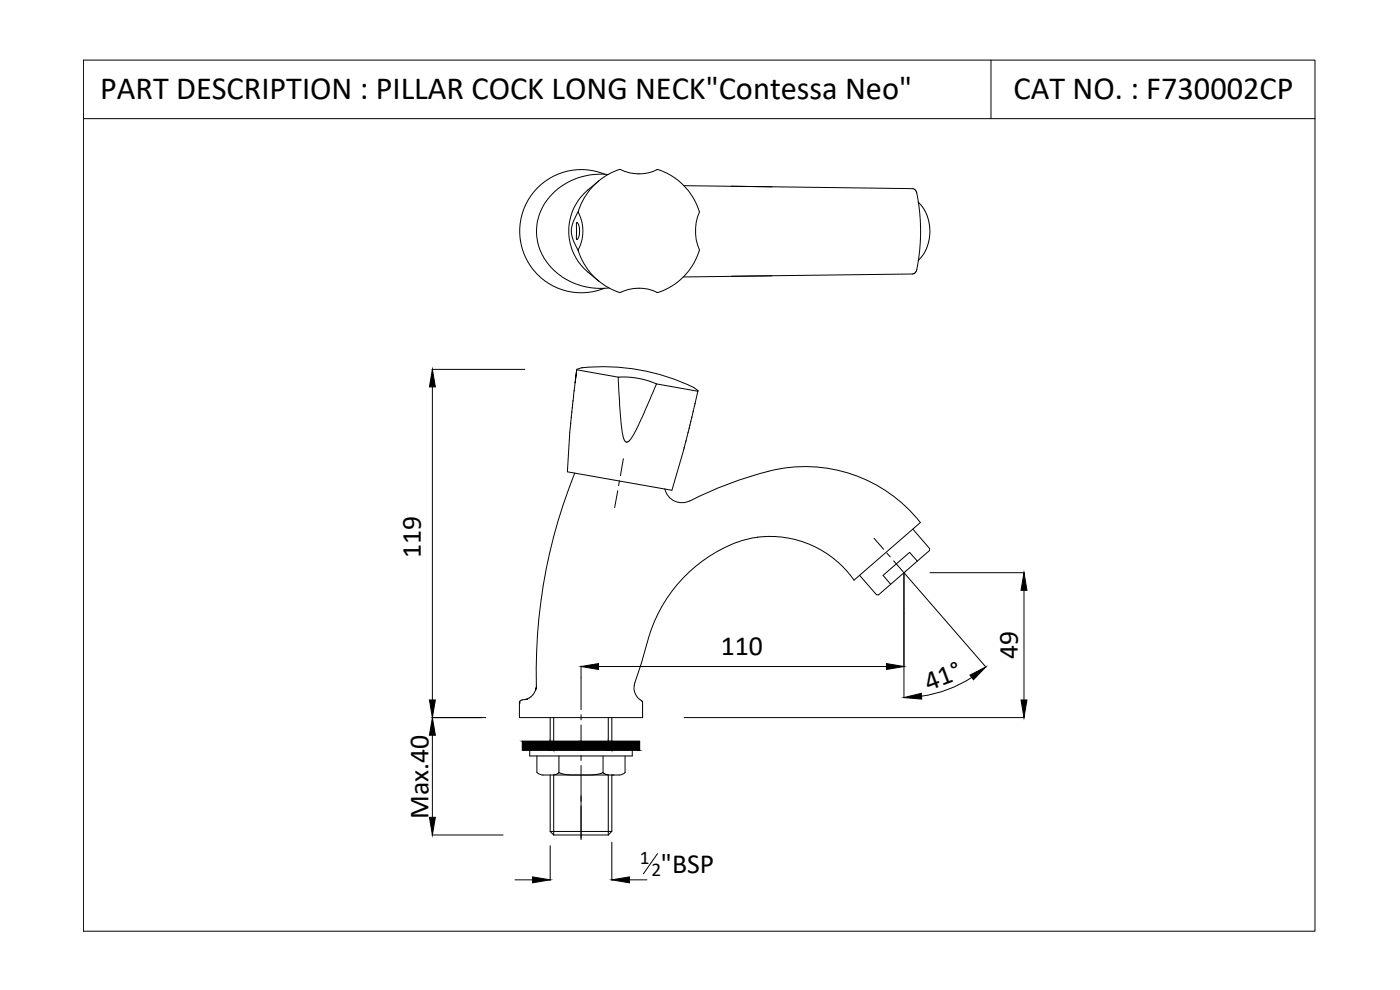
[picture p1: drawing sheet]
<svg xmlns="http://www.w3.org/2000/svg" width="420mm" height="297mm" viewBox="0 0 420 297" stroke-linecap="round" stroke-linejoin="round" font-family="sans-serif">
<!-- layer: 0 -->
<g fill="none" stroke="#000" stroke-width=".3">
<path d="M25 18h369.6v261.4h-369.6zM297.4 18v17.6M25 35.6h369.6M185.9 50.9a13.6 13.6 0 0 0 11.6 0 18.9 18.9 0 0 1 12.4 12.9 15 15 0 0 0 0 11.4 18.6 18.6 0 0 1-12.7 12.5 12.9 12.9 0 0 0-11.3 .1M186 50.8a19 19 0 0 0-6.3 3.5M219.4 55.9l54.6 .7 .8 .6 .4 .9 .8 5.3 .3 4.5-.1 5-.5 4.6-.6 3.6-.3 .6-.6 .5-54.8 .7M173.1 66.8h.1a4.5 4.5 0 0 1 0 5.1l-.2-.2zM173.5 75.2l-.3-.7a8.5 8.5 0 0 1-1.3-7.5l1.3-2.9a21.5 21.5 0 0 1 6.5-9.8l-3.2 2.7a16.1 16.1 0 0 0 0 24.7l3.2 2.6M173.5 75.2a19.8 19.8 0 0 0 6.2 9.1M173.6 63.4l-.1 .2a12.1 12.1 0 0 1 .1 11.2M173.6 74.8v.4M275.6 60.6l1.2 1.4 1.3 2.2 .7 2.3 .3 2.5-.2 2.6-.7 2.6-1.2 2.4-1.4 1.5"/>
<path d="M179.7 84.3a19 19 0 0 0 6.3 3.5M129.6 110.8h27.9M129.8 116.1v93.9M172.1 118.8l-.1 1.6M172.3 117.1l-.2 1.9M172.6 114.9l.5-3.9-.8 6.3M174.6 110.3l-1.5 .7 12.4 2.2M174.6 110.3h.1M174.7 110.3a62.4 62.4 0 0 1 33.5 5.9M185.5 113.2l2.7-.1 3.5 .4 2.9 .8 2.4 .9-6.2 14.1-1.6 2.5-1 .9-.6-.2-.3-.7-.7-2.9zM197 115.2l12.4 2.1M208.2 116.2h.1"/>
<path d="M208.2 116.2l1.2 .9M209.4 117.1v.2M209.4 117.1v.1M209.4 117.3l-1.4 6.3M171.5 125.1l-1.2 16.5 31.3 5.5 3.6-12.2M171.6 123.6l-.2 1.7M171.8 122.2l-.2 1.5M171.8 121.3v1.1M172 120.2l-.2 1.3M205.4 134.2l-.1 .3M205.9 132.2l-.7 2.8M206.5 129.7l-.7 2.8"/>
<path d="M206.9 128.4l-.4 1.5M207.1 127.5l-.3 1.1M207.3 126.4l-.3 1.3M207.7 125.1l-.4 1.5M208 123.4l-.4 1.9M208.6 121.2h.1M172.5 141.9a159.2 159.2 0 0 0-11.5 63.6M274 158.8l5 5.8-.1 .6-15.2 13.3-.7-.1-5-5.8M276.2 156.8l-19.9 17.3M271.3 171.8v37.6M271.3 171.9l24.6 28.3M275.3 168.4l-2.3-2.7-8 6.9 2.3 2.7"/>
<path d="M279.1 171.8h28.3M307.3 177.1v32.9M174.4 199.9v3.4M179.6 200h86.4M129.6 215.3h16.2M155.9 210.9v4.4h36.9v-4.4M165.1 215.3v9.8M166.2 215.3v9.8M182.6 215.3v9.8M183.6 215.3v9.8M205.3 215.3h102.1M291.7 203.2a37.4 37.4 0 0 1-15.1 5.7"/>
<path d="M129.8 220.6v24.6M156.8 222.4h35.2v2.7h-35.2zM159 225.1v1.7h30.8v-1.7M161.1 226.8v5M161.2 231.8l1 .6 .7 .1M165.1 232.5v17M167.7 231.8l1.6 .5 2 .2h6.8l2.9-.7 .8 .5 .8 .2v18M167.7 231.8l-.7 .5-.8 .2v18M167.7 226.8v5M174.4 237.5v14.4M181 226.8v5M184.3 232.5h-.7v16.9l-1 1.1"/>
<path d="M187.6 226.8v5M187.6 231.8l-1 .6-.8 .1h-22.9M129.6 250.5h21.4M165.1 249.5h18.5M165.1 253.7v10.4M165.1 249.5l1.1 1M166.2 250.5h16.4M183.6 252.7v11.4M197.3 256.1l-4.2 6.1M154.6 264h5.2M188.9 264h5.3"/>
</g>
<g fill="#000" stroke="#000" stroke-width=".3">
<path d="M129.8 110.8l.9 5.3h-1.8zM307.3 171.8l.9 5.3h-1.8zM174.4 200l5.2-.9v1.8zM266 199.1l5.3 .9-5.3 .9zM128.9 210h1.8l-.9 5.3zM129.8 215.3l.9 5.3h-1.8zM271.3 209.3l5.2-1.3 .1 1.8zM291.1 202.6l4.7-2.5-3.6 3.9zM306.4 210h1.8l-.9 5.3zM128.9 245.2h1.8l-.9 5.3zM159.8 263.1l5.3 .9-5.3 .9zM183.6 264l5.3-.9v1.8z"/>
<path d="M156.8 222.4l8.3 2.7v-2.7zM156.8 222.4l8.3 2.7h-8.3z"/>
<path d="M165.1 222.4l1.1 2.7v-2.7zM165.1 222.4l1.1 2.7h-1.1z"/>
<path d="M166.2 222.4l8.2 2.7v-2.7zM166.2 222.4l8.2 2.7h-8.2z"/>
<path d="M174.4 222.4l8.2 2.7v-2.7zM174.4 222.4l8.2 2.7h-8.2z"/>
<path d="M182.6 222.4l1 2.7v-2.7zM182.6 222.4l1 2.7h-1z"/>
<path d="M183.6 222.4l8.4 2.7v-2.7zM183.6 222.4l8.4 2.7h-8.4z"/>
</g>
<!-- layer: 02___PRT_ALL_AXES -->
<g fill="none" stroke="#000" stroke-width=".3">
<path d="M181.5 52.3a18.5 18.5 0 0 0-25.5 17 18.5 18.5 0 0 0 25.4 17.2M182.5 52.4a19.5 19.5 0 0 0-20.7 12.2 16.6 16.6 0 0 0 10 20.2 21.3 21.3 0 0 0 11 1.6M205.2 55.7l26.5 .3M231.7 82.8l-26.6 .3M187.1 137.6l-.9 5.1M185.4 147.2l-.9 5.1M185.9 144.2l-.3 1.5M199.5 146.7a5.3 5.3 0 0 0 7.6 3.6 107.2 107.2 0 0 1 28.3-9.9 44 44 0 0 1 40.8 16.4M221.1 162.7a44 44 0 0 0-26.8 29.9M221.1 162.7a30.4 30.4 0 0 1 35.2 11.4M262.3 161.5l2.9 3.3M266.2 165.9l1 1.2"/>
<path d="M268.2 168.3l2.9 3.3M194.3 192.6l-1.8 6.2-2 6.1a4.8 4.8 0 0 0 2.3 5.6M155.9 210.9h.1M156 210.5l-.1 .4M156 210.5l-.1 .3M158.4 209.8l-1.7 .2-.7 .5M160.8 207.1l.2-.9a4.4 4.4 0 0 1-3.4 3.7M161 205.5v.7M174.4 203.3v9.6M174.4 214.5v1.5M174.4 217.5v7.6M192.4 210.1l.4 .8"/>
<path d="M174.4 226.7v1.5M174.4 229.7v7.6M174.4 238.8v1.6M174.4 241.9v9.6"/>
</g>
<g font-size="9.7">
<text x="30" y="29.7">PART DESCRIPTION : PILLAR COCK LONG NECK&quot;Contessa Neo&quot;</text>
<text x="304.2" y="29.6">CAT NO. : F730002CP</text>
</g>
<g font-size="8.3">
<text x="126.3" y="167.5" transform="rotate(-90 126.3 167.5)">119</text>
<text x="216.3" y="196.5">110</text>
<text x="305.4" y="197.7" transform="rotate(-90 305.4 197.7)">49</text>
<text x="278.6" y="207.2" transform="rotate(-20 278.6 207.2)">41°</text>
<text x="128.6" y="245.7" transform="rotate(-90 128.6 245.7)">Max.40</text>
<text x="198.3" y="261.8">&quot;BSP</text>
</g>
<g font-size="5.8">
<text x="192" y="259.1">1</text>
<text x="195.5" y="262.9">2</text>
</g>
</svg>
